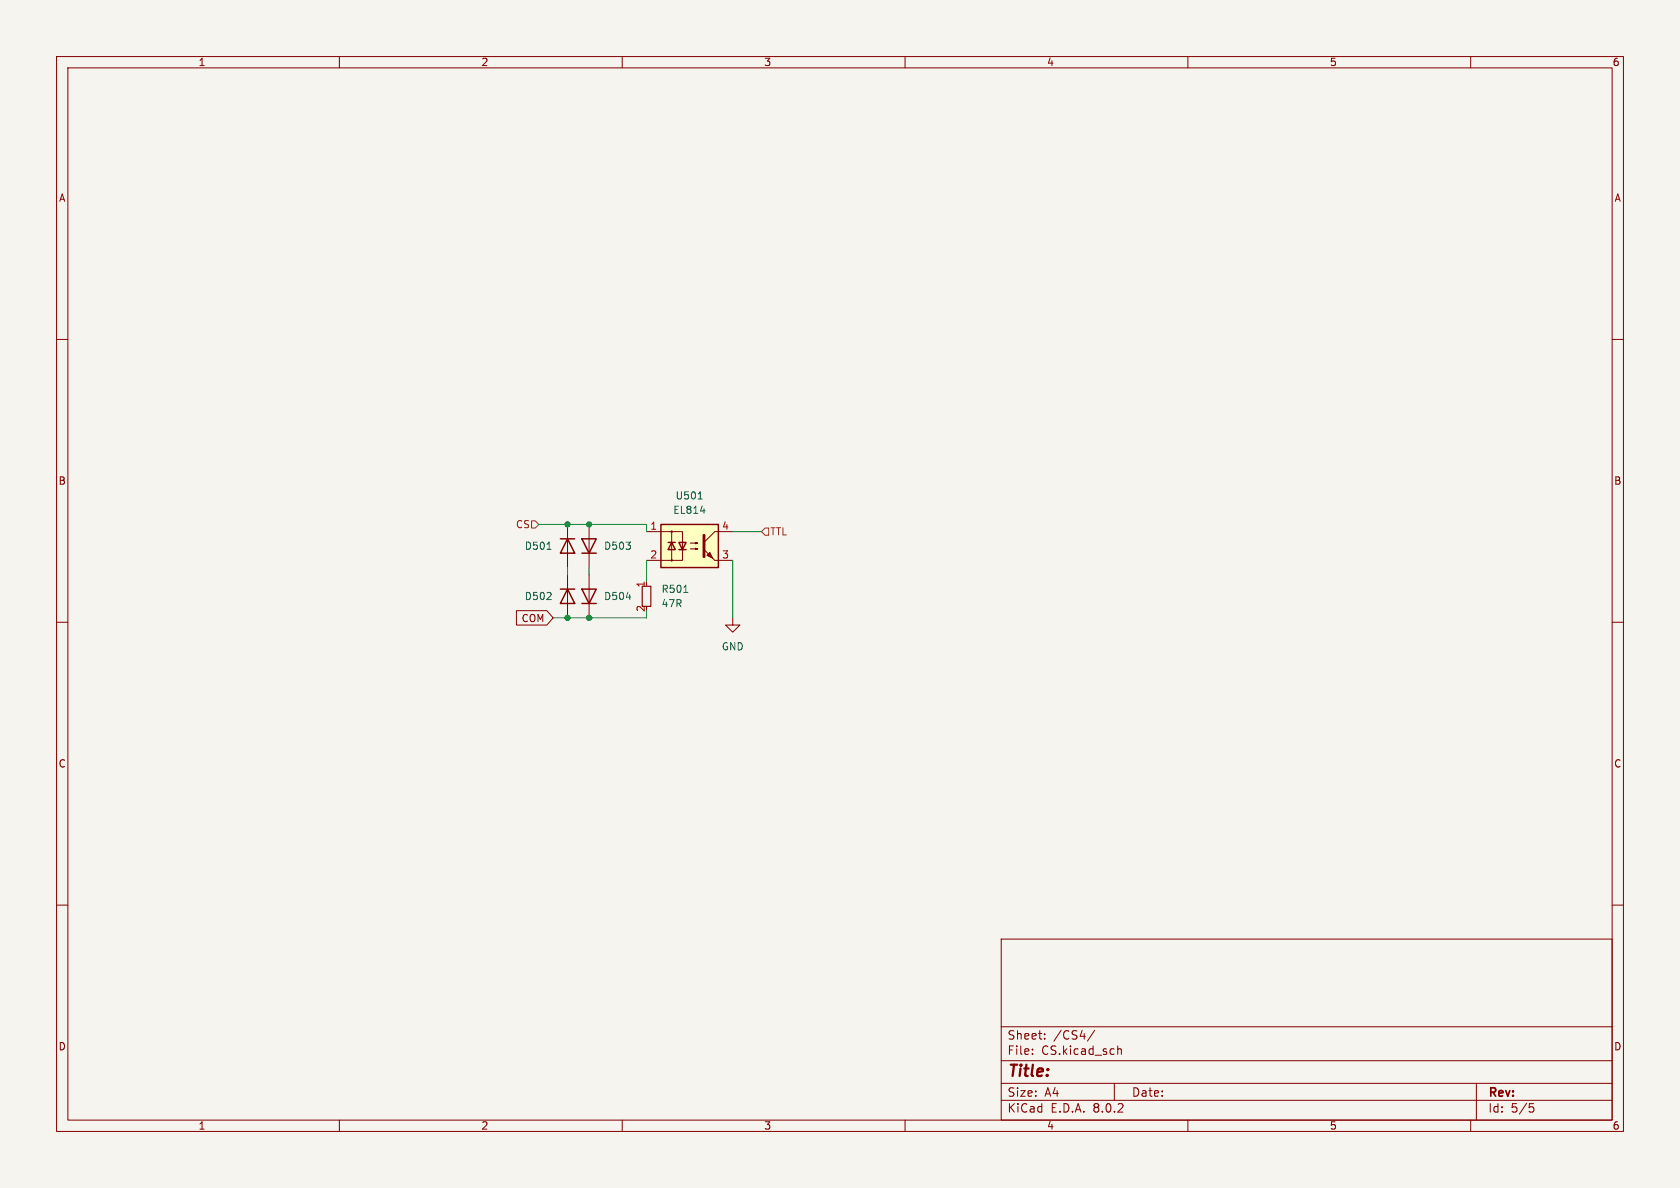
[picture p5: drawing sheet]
<svg xmlns="http://www.w3.org/2000/svg" width="297mm" height="210mm" viewBox="0 0 297 210" stroke-linecap="round" stroke-linejoin="round" font-family="sans-serif">
<path d="M0 0h297v210h-297z" fill="#f5f4ef" stroke="#f5f4ef" stroke-width=".18"/>
<g fill="none" stroke="#840000" stroke-width=".18">
<path d="M10 10h277v190h-277zM12 12h273v186h-273zM60 10v2M110 10v2M160 10v2M210 10v2M260 10v2M10 60h2M285 60h2M104.1 92.7v7.6M10 110h2M100.3 101.6v7.6"/>
<path d="M104.1 101.6v7.6M285 110h2M10 160h2M285 160h2M177 166h108v32h-108zM60 198v2M110 198v2M160 198v2M177 194.5h108M177 191.5h108M177 187.5h108M177 181.5h108"/>
<path d="M182.5 186.3v.1M182.5 185.5v.1M184.7 183.6v.1M184.7 182.8v.1M193.5 182.1l-1.3 2M197 191.5v3M197.6 184.9v1.5M197.6 185.5l.2-.1 .4 .1v.9M210 198v2M260 198v2M261 191.5v6.5M270.4 195.1h.7"/>
<path d="M270.5 195.7h.4l.3 .3-.2 .5-.5 .1"/>
</g>
<path d="M102.9 95.3h2.5l-1.3 2.5zM102.9 97.8h2.5M99.1 104.1h2.5M100.3 104.1l1.3 2.6h-2.5zM102.9 104.1h2.5l-1.3 2.6zM102.9 106.7h2.5" fill="none" stroke="#840000" stroke-width=".25"/>
<path d="M110.7 105.6h.8" fill="none" stroke="#006464" stroke-width=".18"/>
<path d="M116.8 92.7h10.2v7.6h-10.2z" fill="#ffffc2"/>
<path d="M99.1 95.3h2.5M100.3 95.3l1.3 2.5h-2.5zM116.8 92.7h10.2v7.6h-10.2zM118.1 95.9h1.3M118.7 95.9l.7 1.3h-1.3zM120 95.9h1.3l-.7 1.3zM120 97.2h1.3" fill="none" stroke="#840000" stroke-width=".25"/>
<g fill="none" stroke="#840000" stroke-width=".18">
<path d="M100.3 92.7v7.6M114.3 94h6.3v5.1h-6.3M118.7 94v5.1M122 97h1.3l-.4 .2v-.3l.4 .1M122 96h1.3l-.4 .1v-.2l.4 .1M126.4 99.1h3.1M129.5 94h-3.1l-1.9 1.9M91.3 107.9h5.4l1.1 1.3-1.1 1.3h-5.4zM129.5 109.2v1.3h1.3l-1.3 1.3-1.2-1.3h1.2"/>
<circle cx="118.7" cy="99.1" r=".13"/>
<circle cx="118.7" cy="94" r=".13"/>
</g>
<g fill="#840000" stroke="#840000" stroke-width=".18">
<path d="M124.5 97.2l1.9 1.9z"/>
<path d="M125 98.2l.5-.5 .5 1z"/>
</g>
<path d="M124.5 94.6v3.8" fill="none" stroke="#840000" stroke-width=".51"/>
<path d="M96.7 97.1h.7M123.4 88.2h.8M123.9 90.3h.7M120.9 104.7h.7" fill="none" stroke="#006464" stroke-width=".18"/>
<path d="M113.5 103.6h1.6v3.6h-1.6z" fill="none" stroke="#840000" stroke-width=".2"/>
<path d="M94 92.1h.6l.6 .6-.6 .6h-.6zM134.6 94l.7-.7h.6v1.3h-.6z" fill="none" stroke="#725600" stroke-width=".18"/>
<path d="M95.2 92.7h19.1v1.3M114.3 99.1v3.8M129.5 94h5.1M129.5 99.1v10.1M100.3 100.3v1.3M104.1 100.3v1.3M114.3 108v1.2h-16.5" fill="none" stroke="#009600" stroke-width=".18"/>
<g fill="#009600" stroke="#009600" stroke-width=".18">
<circle cx="104.1" cy="109.2" r=".46"/>
<circle cx="100.3" cy="109.2" r=".46"/>
<circle cx="100.3" cy="92.7" r=".46"/>
<circle cx="104.1" cy="92.7" r=".46"/>
</g>
<text font-size="2.8" fill="#840000" x="178" y="190.9">Title:</text>
<g font-size="2.1" fill="#840000">
<text x="178" y="184">Sheet:</text>
<text x="186.2" y="184">/CS4/</text>
<text x="178" y="186.7">File:</text>
<text x="184.1" y="186.7">CS.kicad_sch</text>
<text x="178" y="196.9">KiCad</text>
<text x="178" y="194.1">Size:</text>
<text x="184.7" y="194.1">A4</text>
<text x="185.7" y="196.9">E.D.A.</text>
<text x="193.3" y="196.9">8.0.2</text>
<text x="200" y="194.1">Date:</text>
<text x="263" y="194.3">Rev:</text>
<text x="263" y="196.9">Id:</text>
<text x="267.1" y="196.9">5/5</text>
</g>
<g font-size="1.8" fill="#840000">
<text x="35" y="11.9">1</text>
<text x="85" y="11.9">2</text>
<text x="135" y="11.9">3</text>
<text x="185" y="11.9">4</text>
<text x="235" y="11.9">5</text>
<text x="285" y="11.9">6</text>
<text x="10.3" y="35.9">A</text>
<text x="285.3" y="35.9">A</text>
<text x="10.3" y="85.9">B</text>
<text x="285.3" y="85.9">B</text>
<text x="92.1" y="110.2">COM</text>
<text x="10.3" y="135.9">C</text>
<text x="285.3" y="135.9">C</text>
<text x="10.3" y="185.9">D</text>
<text x="285.3" y="185.9">D</text>
<text x="35" y="199.9">1</text>
<text x="85" y="199.9">2</text>
<text x="135" y="199.9">3</text>
<text x="185" y="199.9">4</text>
<text x="235" y="199.9">5</text>
<text x="285" y="199.9">6</text>
</g>
<g font-size="1.8" fill="#006464">
<text x="119.3" y="88.5">U501</text>
<text x="118.9" y="91">EL814</text>
<text x="92.7" y="97.4">D501</text>
<text x="106.7" y="97.4">D503</text>
<text x="92.7" y="106.3">D502</text>
<text x="106.7" y="106.3">D504</text>
<text x="116.8" y="105">R501</text>
<text x="116.8" y="107.5">47R</text>
<text x="127.5" y="115.2">GND</text>
</g>
<g font-size="1.8" fill="#725600">
<text x="91.1" y="93.6">CS</text>
<text x="136.1" y="94.8">TTL</text>
</g>
<g font-size="1.8" fill="#a90000">
<text x="114.9" y="93.7">1</text>
<text x="127.6" y="93.7">4</text>
<text x="114.9" y="98.8">2</text>
<text x="127.6" y="98.8">3</text>
<text x="114" y="104" transform="rotate(-90 114 104)">1</text>
<text x="114" y="108.3" transform="rotate(-90 114 108.3)">2</text>
</g>
</svg>
